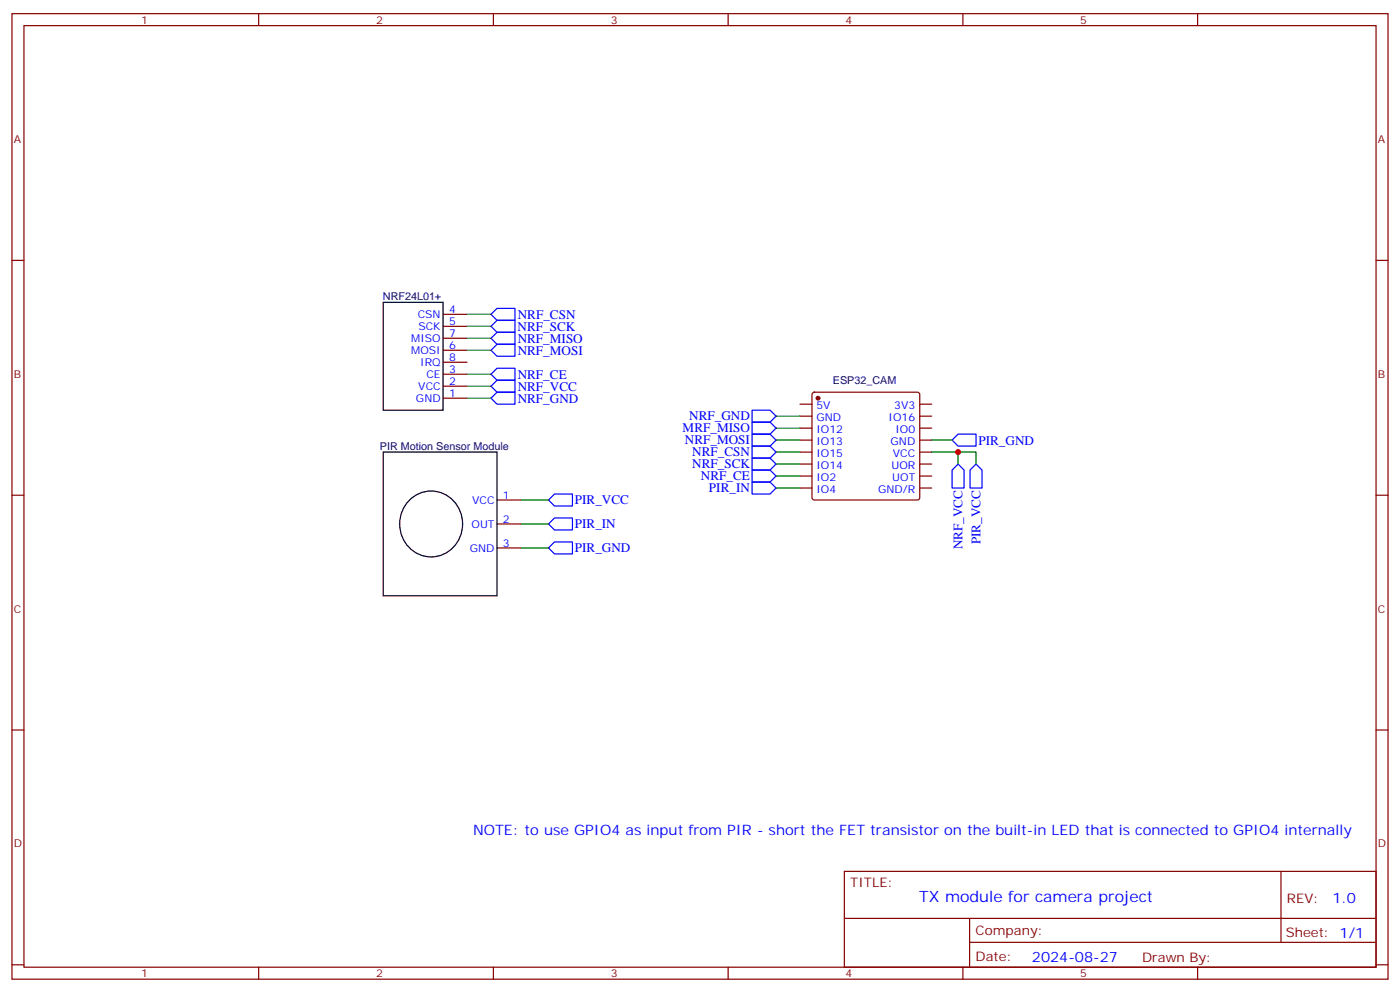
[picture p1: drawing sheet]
<svg xmlns="http://www.w3.org/2000/svg" width="412mm" height="292mm" viewBox="0 0 412 292" stroke-linecap="round" stroke-linejoin="round" font-family="sans-serif">
<g fill="none" stroke="#870000" stroke-width=".35">
<path d="M3.5 4h405.4v284.4h-405.4zM7.1 7.5h398.2v277.3h-398.2zM76.2 4v3.5M145.3 4v3.5M214.5 4v3.5M283.6 4v3.5M352.8 4v3.5M3.5 76.7h3.6M405.3 76.7h3.6M130.5 92.6h7.1M130.5 96.1h7.1M130.5 99.6h7.1"/>
<path d="M130.5 117.3h7.1M130.5 113.7h7.1M130.5 110.2h7.1M130.5 103.2h7.1M130.5 106.7h7.1M235.7 119h3.5M239.4 115.7l.5-.2h30.3l.5 .2 .2 .5v30.3l-.2 .5-.5 .2h-30.3l-.5-.2-.2-.5v-30.3zM270.9 119h3.6M235.7 122.6h3.5M235.7 126.1h3.5M235.7 129.6h3.5M235.7 133.1h3.5"/>
<path d="M235.7 136.7h3.5M270.9 122.6h3.6M270.9 126.1h3.6M270.9 129.6h3.6M270.9 133.1h3.6M270.9 136.7h3.6M3.5 145.8h3.6M146.4 147.2h7.1M146.4 154.3h7.1M235.7 140.2h3.5M235.7 143.7h3.5M270.9 140.2h3.6"/>
<path d="M270.9 143.7h3.6M405.3 145.8h3.6M146.4 161.4h7.1M3.5 215h3.6M405.3 215h3.6M248.7 256.6h156.6v28.2h-156.6zM377.3 256.6v20.9M248.7 270.5h156.5M285.6 277.5h119.6M285.6 270.5v14.1M3.5 284.1h3.6M76.2 284.8v3.6"/>
<path d="M145.3 284.8v3.6M214.5 284.8v3.6M283.6 284.8v3.6M352.8 284.8v3.6M405.3 284.1h3.6"/>
</g>
<path d="M112.9 89h17.6v31.8h-17.6zM112.9 133.1h33.5v42.4h-33.5zM120.8 147.1a9.3 9.3 0 0 1 10.7-1.3 9.3 9.3 0 0 1 4.7 9.7 9.2 9.2 0 0 1-9.8 8.5 9.2 9.2 0 0 1-8.7-9.7 9.9 9.9 0 0 1 3.1-7.2z" fill="none" stroke="#000" stroke-width=".35"/>
<circle cx="240.9" cy="117.3" r=".53" fill="#870000" stroke="#870000" stroke-width=".35"/>
<g fill="none" stroke="#00f" stroke-width=".35">
<path d="M144.6 92.6l1.8-1.8h5.3v3.5h-5.3zM144.6 96.1l1.8-1.8h5.3v3.6h-5.3zM144.6 99.6l1.8-1.7h5.3v3.5h-5.3zM144.6 103.2l1.8-1.8h5.3v3.5h-5.3zM144.6 110.2l1.8-1.8h5.3v3.6h-5.3zM144.6 113.7l1.8-1.7h5.3v3.5h-5.3zM144.6 117.3l1.8-1.8h5.3v3.5h-5.3zM221.5 138.4h5.3l1.8 1.8-1.8 1.8h-5.3zM221.5 134.9h5.3l1.8 1.8-1.8 1.7h-5.3zM221.5 131.4h5.3l1.8 1.7-1.8 1.8h-5.3zM221.5 127.8h5.3l1.8 1.8-1.8 1.8h-5.3zM221.5 124.3h5.3l1.8 1.8-1.8 1.7h-5.3z"/>
<path d="M221.5 120.8h5.3l1.8 1.8-1.8 1.7h-5.3zM282.2 127.8h5.3v3.6h-5.3l-1.7-1.8zM282.2 136.7l1.8 1.7v5.3h-3.5v-5.3zM287.5 136.7l1.8 1.7v5.3h-3.5v-5.3zM161.6 147.2l1.7-1.7h5.3v3.5h-5.3zM161.6 154.3l1.7-1.8h5.3v3.6h-5.3zM221.5 142h5.3l1.8 1.7-1.8 1.8h-5.3zM161.6 161.4l1.7-1.8h5.3v3.5h-5.3z"/>
</g>
<g fill="none" stroke="#008700" stroke-width=".35">
<path d="M137.6 92.6h7M137.6 96.1h7M137.6 99.6h7M137.6 103.2h7M137.6 110.2h7M137.6 113.7h7M137.6 117.3h7M228.6 122.6h7.1M228.6 126.1h7.1M228.6 129.6h7.1M228.6 133.1h7.1M228.6 136.7h7.1"/>
<path d="M274.5 133.1h13v3.6M274.5 129.6h6M282.2 133.1v3.6M153.5 147.2h8.1M153.5 154.3h8.1M228.6 143.7h7.1M228.6 140.2h7.1M153.5 161.4h8.1"/>
</g>
<circle cx="282.2" cy="133.1" r=".88" fill="#c00"/>
<text font-size="4.6" fill="#00f" x="270.8" y="265.6">TX module for camera project</text>
<g font-size="4.2" fill="#00f">
<text x="139.3" y="246">NOTE: to use GPIO4 as input from PIR - short the FET transistor on the built-in LED that is connected to GPIO4 internally</text>
<text x="392.5" y="265.9">1.0</text>
<text x="304" y="283.2">2024-08-27</text>
</g>
<g font-size="3.9" fill="#00f">
<text x="152.5" y="93.9">NRF_CSN</text>
<text x="152.4" y="97.4">NRF_SCK</text>
<text x="152.5" y="100.9">NRF_MISO</text>
<text x="152.5" y="104.5">NRF_MOSI</text>
<text x="152.5" y="111.5">NRF_CE</text>
<text x="152.5" y="115.1">NRF_VCC</text>
<text x="152.5" y="118.6">NRF_GND</text>
<text x="203" y="123.8">NRF_GND</text>
<text x="201.1" y="127.4">MRF_MISO</text>
<text x="201.7" y="130.9">NRF_MOSI</text>
<text x="288.2" y="130.9">PIR_GND</text>
<text x="203.9" y="137.9">NRF_SCK</text>
<text x="203.9" y="134.4">NRF_CSN</text>
<text x="206.5" y="141.5">NRF_CE</text>
<text x="169.3" y="148.6">PIR_VCC</text>
<text x="208.8" y="145">PIR_IN</text>
<text x="169.3" y="155.6">PIR_IN</text>
<text x="283.5" y="161.8" transform="rotate(-90 283.5 161.8)">NRF_VCC</text>
<text x="288.8" y="160.3" transform="rotate(-90 288.8 160.3)">PIR_VCC</text>
<text x="169.3" y="162.7">PIR_GND</text>
</g>
<g font-size="3.9" fill="#800">
<text x="250.5" y="261.2">TITLE:</text>
<text x="379.1" y="265.9">REV:</text>
<text x="287.4" y="275.4">Company:</text>
<text x="378.7" y="276">Sheet: 1/1</text>
<text x="287.4" y="283.1">Date:</text>
<text x="336.4" y="283.2">Drawn By:</text>
</g>
<g font-size="3.2" fill="#800">
<text x="41.6" y="7">1</text>
<text x="110.8" y="7">2</text>
<text x="179.9" y="7">3</text>
<text x="249.1" y="7">4</text>
<text x="318.2" y="7">5</text>
<text x="4.1" y="42.1">A</text>
<text x="405.9" y="42.1">A</text>
<text x="4.1" y="111.3">B</text>
<text x="405.9" y="111.3">B</text>
<text x="4.1" y="180.4">C</text>
<text x="405.9" y="180.4">C</text>
<text x="4.1" y="249.6">D</text>
<text x="405.9" y="249.6">D</text>
<text x="41.6" y="287.8">1</text>
<text x="110.8" y="287.8">2</text>
<text x="179.9" y="287.8">3</text>
<text x="249.1" y="287.8">4</text>
<text x="318.2" y="287.8">5</text>
</g>
<g font-size="3.2" fill="#000080">
<text x="112.8" y="88.4">NRF24L01+</text>
<text x="245.4" y="113.1">ESP32_CAM</text>
<text x="111.9" y="132.5">PIR Motion Sensor Module</text>
</g>
<g font-size="3.2" fill="#00f">
<text x="123.1" y="93.6">CSN</text>
<text x="132.3" y="92.2">4</text>
<text x="132.3" y="95.7">5</text>
<text x="121.1" y="100.7">MISO</text>
<text x="123.2" y="97.2">SCK</text>
<text x="132.3" y="99.3">7</text>
<text x="121.1" y="104.2">MOSI</text>
<text x="123.8" y="107.7">IRQ</text>
<text x="132.3" y="102.8">6</text>
<text x="132.3" y="106.3">8</text>
<text x="125.6" y="111.3">CE</text>
<text x="132.3" y="113.4">2</text>
<text x="132.3" y="109.9">3</text>
<text x="122.5" y="118.3">GND</text>
<text x="123.2" y="114.8">VCC</text>
<text x="132.3" y="116.9">1</text>
<text x="240.5" y="120.4">5V</text>
<text x="240.5" y="124">GND</text>
<text x="261.8" y="124">IO16</text>
<text x="263.4" y="120.4">3V3</text>
<text x="240.5" y="127.5">IO12</text>
<text x="240.5" y="131">IO13</text>
<text x="262.3" y="131">GND</text>
<text x="263.8" y="127.5">IO0</text>
<text x="240.5" y="134.5">IO15</text>
<text x="263" y="134.5">VCC</text>
<text x="240.5" y="138.1">IO14</text>
<text x="240.5" y="141.6">IO2</text>
<text x="262.6" y="138.1">UOR</text>
<text x="262.9" y="141.6">UOT</text>
<text x="139.1" y="148.3">VCC</text>
<text x="148.2" y="146.9">1</text>
<text x="240.5" y="145.1">IO4</text>
<text x="258.7" y="145.1">GND/R</text>
<text x="138.9" y="155.4">OUT</text>
<text x="148.2" y="154">2</text>
<text x="148.2" y="161">3</text>
<text x="138.4" y="162.4">GND</text>
</g>
</svg>
